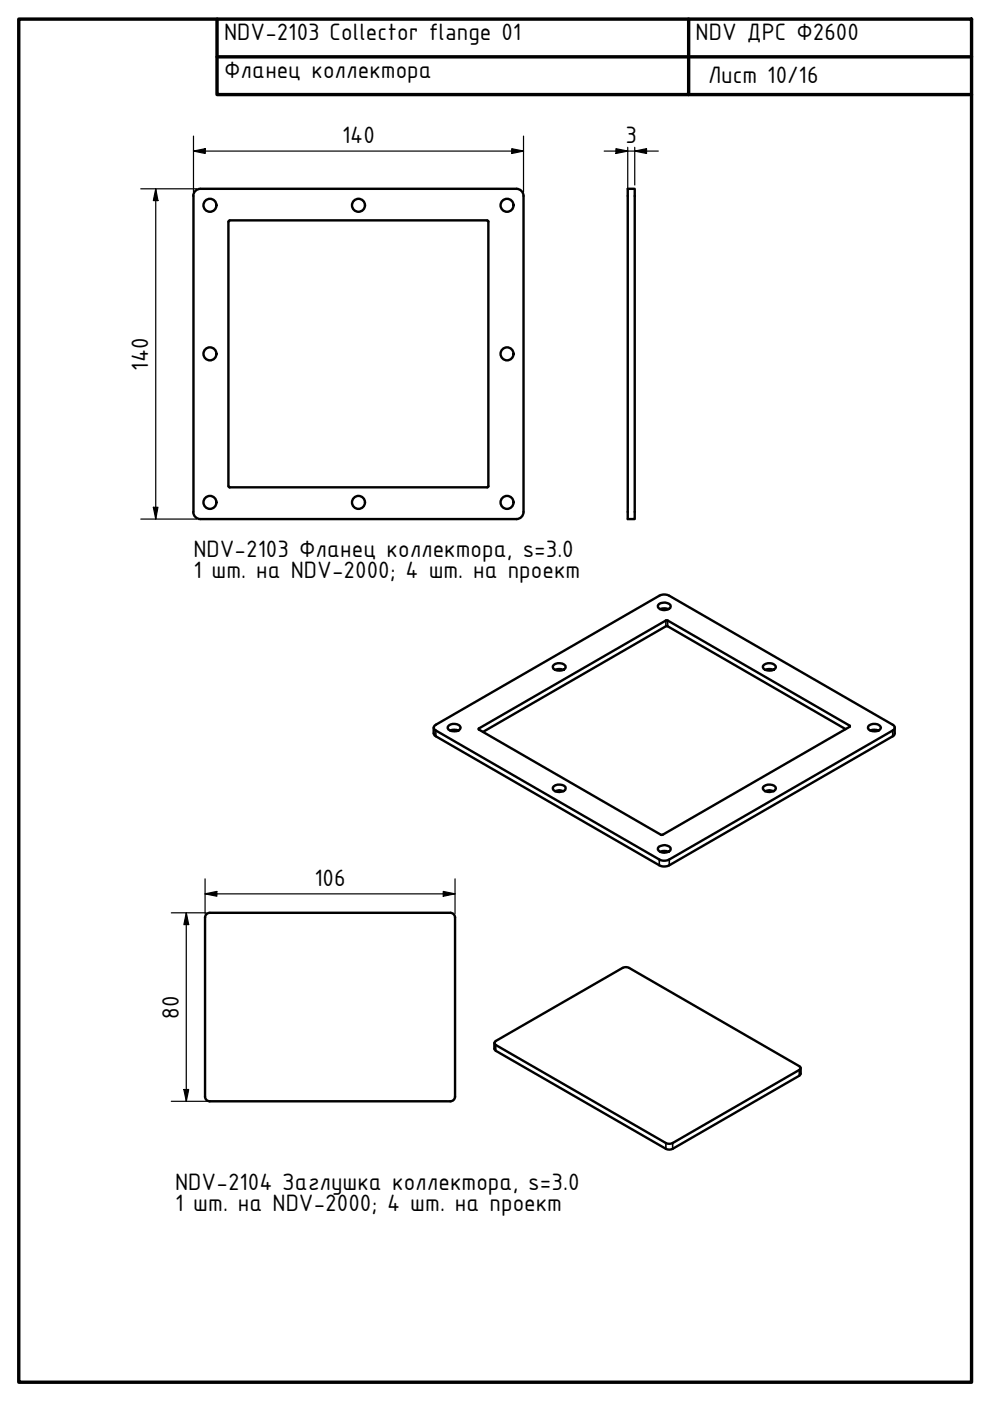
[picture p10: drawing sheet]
<svg xmlns="http://www.w3.org/2000/svg" width="210mm" height="297mm" viewBox="0 0 210 297" stroke-linecap="round" stroke-linejoin="round" font-family="sans-serif">
<!-- layer: Visible (ISO) -->
<g fill="none" stroke="#000" stroke-width=".51">
<path d="M41 41.6v66.9M42.5 40a1.5 1.5 0 0 0-1.5 1.5M42.5 40h67a1.5 1.5 0 0 1 1.5 1.5v67M48.4 47l.1 56.1 .2 .2M48.7 46.7h54.6M48.7 46.8l-.2 .2M103.3 46.8l.2 .2M103.5 47v56.3h-54.8M133.1 40h1.5v70.1h-1.5zM41 108.5a1.5 1.5 0 0 0 1.5 1.6M111 108.5a1.5 1.5 0 0 1-1.5 1.6h-67M139.7 128.1a1.91 1.91 0 0 1 2.5 .2v.3a1.37 1.37 0 0 1-1.8 .7 .91 .91 0 0 1-.9-.9z"/>
<path d="M140 129.1a2.42 2.42 0 0 1 1.7 0M91.9 154.2v1.3l.5 .6 47.4 27.4a2.22 2.22 0 0 0 2.1 0l47.4-27.4 .4-.4v-1.5M92.1 153.9l47.7-27.6a2.22 2.22 0 0 1 2.1 0l47.4 27.4a.65 .65 0 0 1 .4 .6 .65 .65 0 0 1-.4 .6l-47.4 27.3a2.25 2.25 0 0 1-2.1 0l-47.4-27.3a.64 .64 0 0 1-.3-1zM95.2 153.8a1.69 1.69 0 0 1 2.5 .5 1.64 1.64 0 0 1-2.6 .4l-.2-.3zM95.4 154.9a2.31 2.31 0 0 1 1.8 0M101.5 154.5l39.9-23 38.8 22.5-39.9 23-38.8-22.3zM117.4 141a1.91 1.91 0 0 1 2.5 .2v.3a1.66 1.66 0 0 1-2.7 0v-.3zM117.7 142a2.31 2.31 0 0 1 1.7 0M162 141a1.7 1.7 0 0 1 2.5 .5 1.7 1.7 0 0 1-2.7 0v-.3zM162.2 142a2.42 2.42 0 0 1 1.8 0M179.3 154.6l-37.9-21.9-39 22.5M184.2 153.8a1.73 1.73 0 0 1 2.6 .5 1.67 1.67 0 0 1-2.8 .1z"/>
<path d="M184.5 154.9a2.31 2.31 0 0 1 1.8 0M117.4 166.7a1.98 1.98 0 0 1 2.5 .2v.3a1.12 1.12 0 0 1-1.3 .7 1.12 1.12 0 0 1-1.4-1zM117.7 167.8a1.88 1.88 0 0 1 1.7 0M139.7 179.5a1.91 1.91 0 0 1 2.5 .2v.3a1.37 1.37 0 0 1-1.8 .7 .91 .91 0 0 1-.9-.9zM162 166.7a1.96 1.96 0 0 1 2.4 .2l.1 .3a1.67 1.67 0 0 1-2.7 0v-.3zM162.2 167.8a1.97 1.97 0 0 1 1.8 0M95.5 193.5a.99 .99 0 0 1 1 1v38M95.5 193.5h-51a.99 .99 0 0 0-1 1v38M140 180.6a1.97 1.97 0 0 1 1.7 0M43.5 232.5a.99 .99 0 0 0 1 1h51M96.5 232.5a.99 .99 0 0 1-1 1M104.8 221.1v1.3l.3 .4 36.1 20.8a1.61 1.61 0 0 0 1.4 0l26.9-15.5 .3-.4v-1.3"/>
<path d="M105.1 220.7l26.9-15.5a1.52 1.52 0 0 1 1.4 0l36.1 20.8 .3 .4-.3 .5-26.9 15.4a1.61 1.61 0 0 1-1.4 0l-36.1-20.7-.3-.5z"/>
<circle cx="44.5" cy="43.5" r="1.38"/>
<circle cx="76" cy="43.5" r="1.38"/>
<circle cx="107.5" cy="43.5" r="1.38"/>
<circle cx="44.5" cy="75" r="1.38"/>
<circle cx="107.5" cy="75" r="1.38"/>
<circle cx="44.5" cy="106.5" r="1.38"/>
<circle cx="76" cy="106.5" r="1.38"/>
<circle cx="107.5" cy="106.5" r="1.38"/>
</g>
<!-- layer: Visible Narrow (ISO) -->
<path d="M141.2 131.6v1.2M141.6 131.6v1.2M92.4 154.9v1.2M101.5 154.5v.2M180.2 153.9v.2M189.3 154.9v1.2M139.8 182.2v1.3M141.9 182.2v1.3M105.1 221.6v1.2M169.5 226.9v1.2M141.2 242.3v1.3M142.6 242.3v1.3" fill="none" stroke="#000" stroke-width=".34"/>
<!-- layer: Border (ISO) -->
<path d="M4 4h202v289.1h-202zM46 4v16.1h160M46 12.1h160M146 4v16.1" fill="none" stroke="#000" stroke-width=".72"/>
<!-- layer: Dimension (ISO) -->
<g fill="none" stroke="#000" stroke-width=".25">
<path d="M41 32l2.5-.5v1zM41 32h70M41 28.9v11.9M108.5 31.5l2.5 .5-2.5 .5zM111 28.9v11.9M128.1 32h11.5M130.6 31.5l2.5 .5-2.5 .5zM133.1 31.2v76.5M134.6 32l2.5-.5v1zM134.6 31.2v8M29.8 40h11.9M33 40l.5 2.5h-1z"/>
<path d="M33 40v70.1M29.8 110.1h11.9M32.5 107.6h1l-.5 2.5zM36.3 193.5h7.4M39.5 193.5l.5 2.5h-1zM39.5 193.5v40M43.5 189.5l2.5-.5v1zM43.5 189.5h53M43.5 186.3v7.4M94 189l2.5 .5-2.5 .5zM96.5 186.3v7.4M36.3 233.5h58.4"/>
<path d="M39 231h1l-.5 2.5z"/>
</g>
<path d="M41 32l2.5-.5v1zM108.5 31.5l2.5 .5-2.5 .5zM130.6 31.5l2.5 .5-2.5 .5zM134.6 32l2.5-.5v1zM33 40l.5 2.5h-1zM32.5 107.6h1l-.5 2.5zM39.5 193.5l.5 2.5h-1zM43.5 189.5l2.5-.5v1zM94 189l2.5 .5-2.5 .5zM39 231h1l-.5 2.5z" fill="#000"/>
<g font-size="5.4">
<text x="47.5" y="8.5">NDV-2103 Collector flange 01</text>
<text x="147.5" y="8.5">NDV ДРС Ф2600</text>
<text x="47.5" y="16.5">Фланец коллектора</text>
<text x="150.1" y="17.6">Лист 10/16</text>
<text x="72.5" y="30.4">140</text>
<text x="132.6" y="30.4">3</text>
<text x="31.4" y="78.6" transform="rotate(-90 31.4 78.6)">140</text>
<text x="41" y="118.1">NDV-2103 Фланец коллектора, s=3.0</text>
<text x="41" y="122.5">1 шт. на NDV-2000; 4 шт. на проект</text>
<text x="66.7" y="187.9">106</text>
<text x="37.9" y="216" transform="rotate(-90 37.9 216)">80</text>
<text x="37.1" y="256.7">1 шт. на NDV-2000; 4 шт. на проект</text>
<text x="37.1" y="252.2">NDV-2104 Заглушка коллектора, s=3.0</text>
</g>
</svg>
